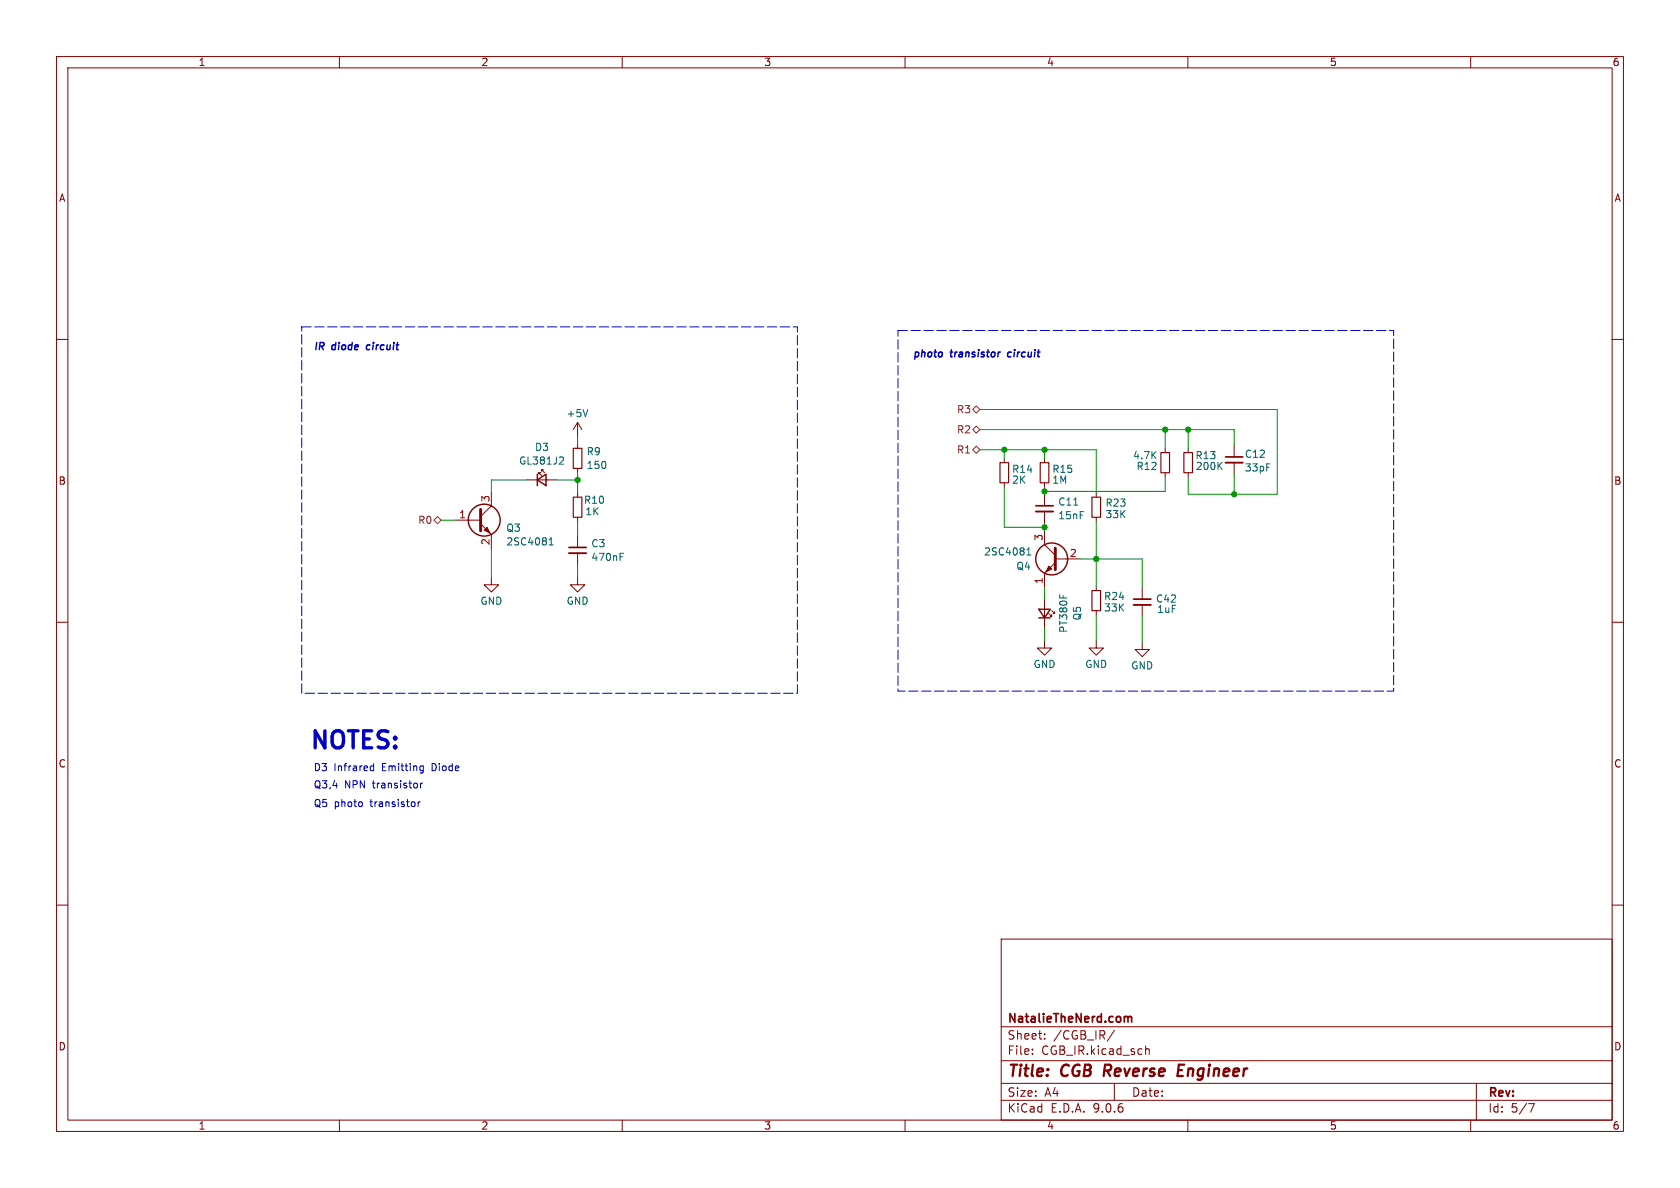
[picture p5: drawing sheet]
<svg xmlns="http://www.w3.org/2000/svg" width="297mm" height="210mm" viewBox="0 0 297 210" stroke-linecap="round" stroke-linejoin="round" font-family="sans-serif">
<g fill="none" stroke="#840000" stroke-width=".18">
<path d="M10 10h277v190h-277zM12 12h273v186h-273zM60 10v2M110 10v2M160 10v2M210 10v2M260 10v2M10 60h2M102.1 74.7v2.5M102.1 78.5v.7M102.1 74.7l-.8 1.2M102.1 74.7l.8 1.2"/>
<path d="M206 79.2v.8M210.1 79.2v.8M218.2 78.7v2.1M285 60h2M80.5 91.9h4.5M85 92.6l1.9 1.9v2.5M86.9 86.9v2.5l-1.9 1.9M93.2 84.8h5.1M95.2 83.8v-.2h.3h-.3l.6 .5M95.8 83.3v-.2h.2h-.2l.5 .5M102.1 82.8v.8M102.1 87.1v.8"/>
<path d="M102.1 91.4v.8M102.1 94.7v2.1M102.1 97.8v2M177.5 81v.8M177.5 85.3v.8M184.7 81v.8M184.7 85.3v.8M184.7 87.4v2M184.7 90.4v2.1M184.7 93.7v2.6l1.9 1.9M186.6 99.4l-1.9 1.9v2.6M191 98.8h-4.3"/>
<path d="M193.8 87.1v.8M193.8 91.4v.8M206 83.6v.7M210.1 83.6v.7M218.2 81.8v2M10 110h2M86.9 102.1v1.3h1.2l-1.2 1.2-1.3-1.2h1.3M102.1 102.1v1.3h1.3l-1.3 1.2-1.3-1.2h1.3M184.7 113.3v1.3h1.2l-1.2 1.2-1.3-1.2h1.3M184.7 105.9v5.1M185.4 108.5l.5 .5v-.3v.3h-.2M185.9 108l.5 .5v-.3v.3h-.2"/>
<path d="M193.8 113.3v1.3h1.3l-1.3 1.2-1.3-1.2h1.3M193.8 103.6v.8M193.8 108v.7M201.9 113.5v1.3h1.3l-1.3 1.3-1.2-1.3h1.2M201.9 103.9v2M201.9 106.9v2.1M285 110h2M10 160h2M177 166h108v32h-108zM285 160h2M60 198v2M110 198v2"/>
<path d="M160 198v2M177 194.5h108M177 191.5h108M177 187.5h108M177 181.5h108M182.5 186.3v.1M182.5 185.5v.1M184.7 183.6v.1M184.7 182.8v.1M197 191.5v3M197 182.1l-1.3 2M202.5 184.9v1.5"/>
<path d="M202.5 185.5l.2-.1 .4 .1 .1 .9M210 198v2M260 198v2M261 191.5v6.5M270.2 195.1h1l-.6 1.5"/>
</g>
<path d="M195.4 188.2l-.3 2M208.3 189.2h.7M209.4 188.2h-1l-.2 2h.9" fill="none" stroke="#840000" stroke-width=".4"/>
<path d="M100.6 96.8h3M183.1 89.4h3.1M216.7 80.8h3M200.4 105.9h3.1M198.8 179.8l.4-.1 .2 .2M199.4 179.9l.2-.2 .4 .1 .1 .9M199.4 179.9v.8" fill="none" stroke="#840000" stroke-width=".3"/>
<path d="M100.6 97.8h3M183.1 90.4h3.1M216.7 81.8h3M200.4 106.9h3.1" fill="none" stroke="#840000" stroke-width=".33"/>
<path d="M85 90v3.9M186.6 96.9v3.8" fill="none" stroke="#840000" stroke-width=".51"/>
<g fill="none" stroke="#840000" stroke-width=".25">
<path d="M95 84.8l1.5-1v2.1zM95 83.8v2.1M183.6 107.7h2.1l-1 1.5zM183.6 109.2h2.1"/>
<circle cx="85.6" cy="91.9" r="2.82"/>
<circle cx="185.9" cy="98.8" r="2.82"/>
</g>
<g fill="#840000" stroke="#840000" stroke-width=".18">
<path d="M85.6 93.7l.5-.5 .5 1z"/>
<path d="M185.4 100.1l.5 .5-1 .5z"/>
</g>
<path d="M103.9 72.4l-.4 1.3M97.1 96.3h.7M97.1 95.4l.3-.3v1.2M99.1 80.8h.4l.1 .3-.8 .9h.8M109.6 98.4h.4M109.6 97.8h.6M181.5 98.1h.8M181.5 97.2l.4-.4v1.3M189.8 89.3h.7M215.5 82.3l.6 .7M216.1 81.7l-.8 .8M187.3 105.1v.6" fill="none" stroke="#006464" stroke-width=".18"/>
<path d="M101.3 79.2h1.6v3.6h-1.6zM101.3 87.9h1.6v3.5h-1.6zM176.8 81.8h1.5v3.5h-1.5zM183.9 81.8h1.5v3.5h-1.5zM193 87.9h1.6v3.5h-1.6zM205.2 80h1.6v3.6h-1.6zM209.3 80h1.5v3.6h-1.5zM193 104.4h1.6v3.6h-1.6z" fill="none" stroke="#840000" stroke-width=".2"/>
<path d="M172 75.9l.6-.6 .6 .6-.6 .7zM172.6 78.9l.6 .6-.6 .6-.6-.6zM172.6 71.8l.6 .6-.6 .6-.6-.6zM76.7 91.9l.6-.6 .7 .6-.7 .7z" fill="none" stroke="#725600" stroke-width=".18"/>
<g fill="none" stroke="#009600" stroke-width=".18">
<path d="M102.1 77.2v1.3M173.2 72.4h52.6v15h-15.7v-3.1M173.2 75.9h45v2.8M173.2 79.5h20.6v7.6M177.5 79.5v1.5M184.7 79.5v1.5M206 75.9v3.3M210.1 75.9v3.3M78 91.9h2.5M86.9 97v5.1M93.2 84.8h-6.3v2.1M98.3 84.8h3.8"/>
<path d="M102.1 83.6v3.5M102.1 92.2v2.5M102.1 99.8v2.3M177.5 86.1v7.1h7.2M184.7 86.1v1.3M184.7 92.5v1.2M191 98.8h10.9v5.1M193.8 92.2v11.4M206 84.3v2.6h-21.3M218.2 83.8v3.6M184.7 103.9v2M184.7 111v2.3"/>
<path d="M193.8 108.7v4.6M201.9 109v4.5"/>
</g>
<path d="M65.6 136.2h.5M65.6 135.5h.5M66.1 135v1.2M74.3 138.4v.9M74.5 135.4l.3 .1M74.7 138.4l-.4 .3M74.8 136.2h-.3M74.8 135.4v1l-.1 .2-.3 .1M73.9 141.7v.9M74.3 141.7l-.4 .3" fill="none" stroke="#0000c2" stroke-width=".18"/>
<path d="M64.9 61.1l-.1 .5 .2 .2M178.2 62.4l-.1 .4 .2 .3" fill="none" stroke="#0000c2" stroke-width=".25"/>
<path d="M53.3 57.8h87.7v64.8h-87.7zM158.7 58.4h87.7v63.8h-87.7z" fill="none" stroke="#0000c2" stroke-width=".18" stroke-dasharray="1.7 .6"/>
<g fill="#009600" stroke="#009600" stroke-width=".18">
<circle cx="102.1" cy="84.8" r=".46"/>
<circle cx="184.7" cy="79.5" r=".46"/>
<circle cx="177.5" cy="79.5" r=".46"/>
<circle cx="210.1" cy="75.9" r=".46"/>
<circle cx="206" cy="75.9" r=".46"/>
<circle cx="218.2" cy="87.4" r=".46"/>
<circle cx="193.8" cy="98.8" r=".46"/>
<circle cx="184.7" cy="86.9" r=".46"/>
<circle cx="184.7" cy="93.2" r=".46"/>
</g>
<text font-size="4.2" fill="#0000c2" x="54.6" y="132.6">NOTES:</text>
<g font-size="2.8" fill="#840000">
<text x="178" y="190.9">Title:</text>
<text x="187.7" y="190.9">CGB</text>
<text x="196" y="190.9">Reverse</text>
<text x="209.8" y="190.9">Engineer</text>
</g>
<g font-size="2.1" fill="#840000">
<text x="178" y="184">Sheet:</text>
<text x="178" y="181.2">NatalieTheNerd.com</text>
<text x="186.2" y="184">/CGB_IR/</text>
<text x="178" y="186.7">File:</text>
<text x="184.1" y="186.7">CGB_IR.kicad_sch</text>
<text x="178" y="196.9">KiCad</text>
<text x="178" y="194.1">Size:</text>
<text x="184.7" y="194.1">A4</text>
<text x="185.7" y="196.9">E.D.A.</text>
<text x="193.3" y="196.9">9.0.6</text>
<text x="200" y="194.1">Date:</text>
<text x="263" y="194.3">Rev:</text>
<text x="263" y="196.9">Id:</text>
<text x="267.1" y="196.9">5/7</text>
</g>
<g font-size="1.8" fill="#840000">
<text x="35" y="11.9">1</text>
<text x="85" y="11.9">2</text>
<text x="135" y="11.9">3</text>
<text x="185" y="11.9">4</text>
<text x="235" y="11.9">5</text>
<text x="285" y="11.9">6</text>
<text x="10.3" y="35.9">A</text>
<text x="285.3" y="35.9">A</text>
<text x="10.3" y="85.9">B</text>
<text x="285.3" y="85.9">B</text>
<text x="10.3" y="135.9">C</text>
<text x="285.3" y="135.9">C</text>
<text x="10.3" y="185.9">D</text>
<text x="285.3" y="185.9">D</text>
<text x="35" y="199.9">1</text>
<text x="85" y="199.9">2</text>
<text x="135" y="199.9">3</text>
<text x="185" y="199.9">4</text>
<text x="235" y="199.9">5</text>
<text x="285" y="199.9">6</text>
</g>
<g font-size="1.8" fill="#0000c2">
<text x="55.4" y="62">IR</text>
<text x="58.7" y="62">diode</text>
<text x="65.3" y="62">circuit</text>
<text x="161.3" y="63.3">photo</text>
<text x="168.1" y="63.3">transistor</text>
<text x="178.7" y="63.3">circuit</text>
<text x="55.4" y="136.4">D3</text>
<text x="59" y="136.4">Infrared</text>
<text x="67.6" y="136.4">Emitting</text>
<text x="76.6" y="136.4">Diode</text>
<text x="55.4" y="139.5">Q3,4</text>
<text x="55.4" y="142.8">Q5</text>
<text x="59.1" y="142.8">photo</text>
<text x="60.9" y="139.5">NPN</text>
<text x="65.6" y="142.8">transistor</text>
<text x="66" y="139.5">transistor</text>
</g>
<g font-size="1.8" fill="#006464">
<text x="100.1" y="73.9">+5V</text>
<text x="91.7" y="82.3">GL381J2</text>
<text x="94.5" y="79.9">D3</text>
<text x="103.6" y="80.7">R9</text>
<text x="103.6" y="83.1">150</text>
<text x="178.8" y="83.8">R14</text>
<text x="185.9" y="83.8">R15</text>
<text x="200.2" y="81.4">4.7K</text>
<text x="200.8" y="83.3">R12</text>
<text x="211.2" y="81.4">R13</text>
<text x="211.3" y="83.3">200K</text>
<text x="220" y="81.1">C12</text>
<text x="220" y="83.6">33pF</text>
<text x="103.1" y="89.3">R10</text>
<text x="178.8" y="85.7">2K</text>
<text x="185.9" y="85.7">1M</text>
<text x="187" y="89.6">C11</text>
<text x="195.3" y="89.8">R23</text>
<text x="89.4" y="94.2">Q3</text>
<text x="103.4" y="91.3">1K</text>
<text x="187" y="92">15nF</text>
<text x="195.3" y="91.8">33K</text>
<text x="89.4" y="96.6">2SC4081</text>
<text x="104.4" y="96.9">C3</text>
<text x="104.4" y="99.4">470nF</text>
<text x="173.9" y="98.4">2SC4081</text>
<text x="179.6" y="100.9">Q4</text>
<text x="84.8" y="107.1">GND</text>
<text x="100.1" y="107.1">GND</text>
<text x="195.1" y="106.3">R24</text>
<text x="204.3" y="106.7">C42</text>
<text x="188.9" y="112" transform="rotate(-90 188.9 112)">PT380F</text>
<text x="191.3" y="109.8" transform="rotate(-90 191.3 109.8)">Q5</text>
<text x="195.1" y="108.3">33K</text>
<text x="204.5" y="108.6">1uF</text>
<text x="182.6" y="118.3">GND</text>
<text x="191.8" y="118.3">GND</text>
<text x="199.9" y="118.5">GND</text>
</g>
<g font-size="1.8" fill="#725600">
<text x="169.1" y="76.8">R2</text>
<text x="169.1" y="73.3">R3</text>
<text x="169.1" y="80.4">R1</text>
<text x="73.8" y="92.8">R0</text>
</g>
<g font-size="1.8" fill="#a90000">
<text x="86.6" y="88.8" transform="rotate(-90 86.6 88.8)">3</text>
<text x="81.1" y="91.7">1</text>
<text x="184.4" y="95.7" transform="rotate(-90 184.4 95.7)">3</text>
<text x="86.6" y="96.5" transform="rotate(-90 86.6 96.5)">2</text>
<text x="189" y="98.6">2</text>
<text x="184.4" y="103.3" transform="rotate(-90 184.4 103.3)">1</text>
</g>
</svg>
